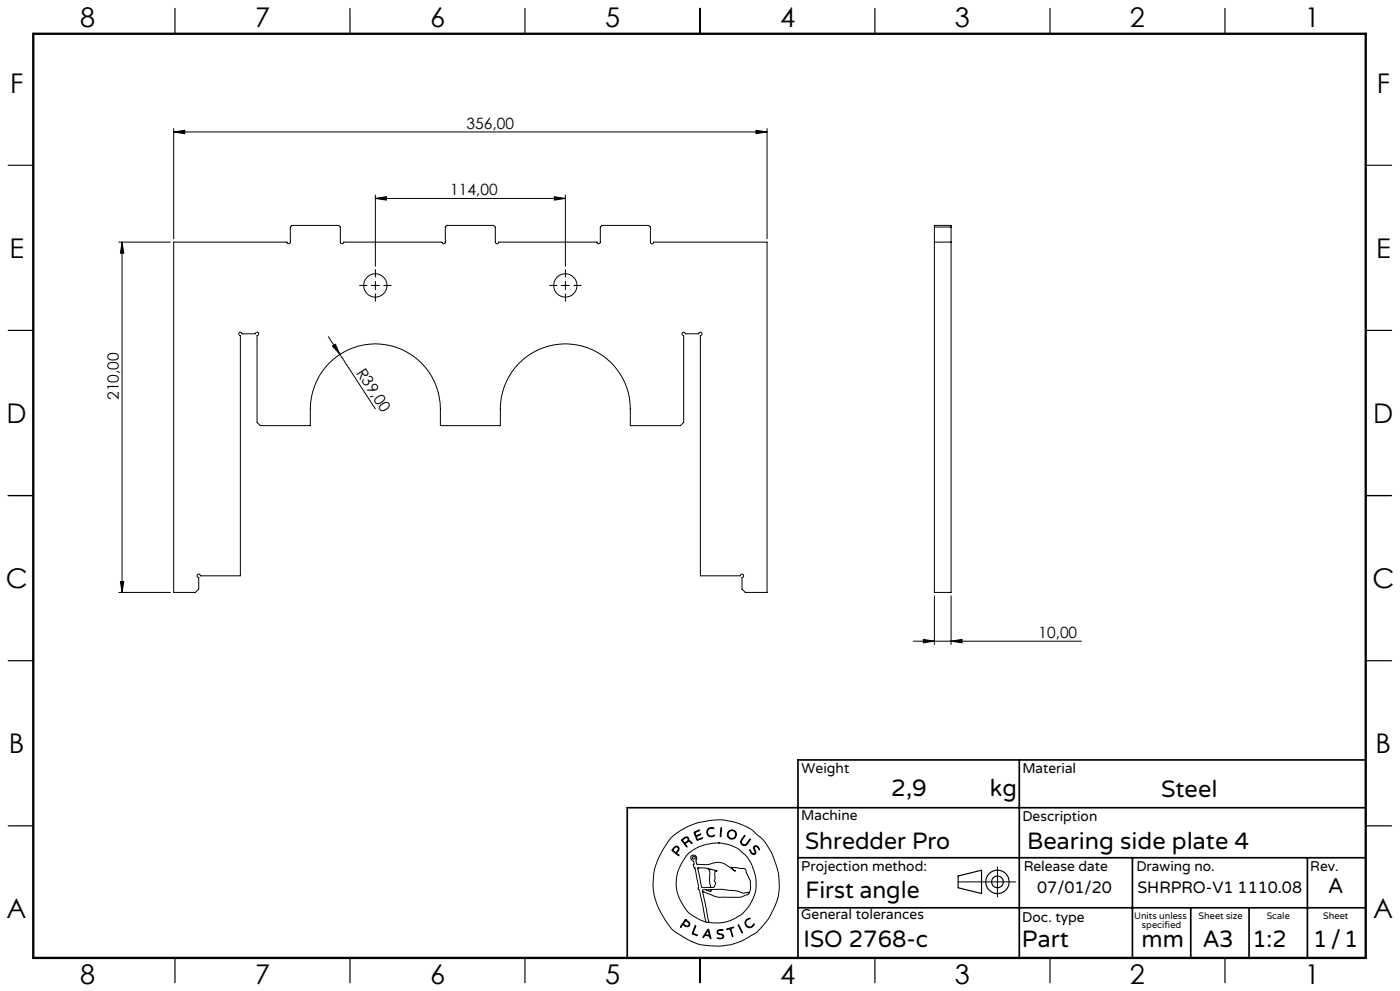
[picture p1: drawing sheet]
<svg xmlns="http://www.w3.org/2000/svg" width="420mm" height="297mm" viewBox="0 0 420 297" stroke-linecap="round" stroke-linejoin="round" font-family="sans-serif">
<g fill="none" stroke="#000" stroke-width=".3">
<path d="M52.1 39.5l3.3-.5v1.1zM52.1 38.6v33M52.1 39.5h178M226.8 39l3.3 .5-3.3 .6zM230.1 38.6v33M112.6 59.5l3.3-.6v1.1zM112.6 58.5v21.3M112.6 59.5h57M166.3 58.9l3.3 .6-3.3 .5zM169.6 58.5v21.3M35.6 72.6h15.5M36.6 72.6v104.9"/>
<path d="M36.6 72.6l.5 3.3h-1zM52.1 72.6h34a.49 .49 0 0 0 .5 .5 .49 .49 0 0 0 .5-.5v-4.6l.5-.4h14l.5 .4v4.6a.51 .51 0 0 0 .5 .5 .51 .51 0 0 0 .5-.5h29.5a.49 .49 0 0 0 .5 .5 .49 .49 0 0 0 .5-.5v-4.6l.5-.4h14l.5 .4v4.6a.51 .51 0 0 0 .5 .5 .51 .51 0 0 0 .5-.5h29.5a.49 .49 0 0 0 .5 .5 .49 .49 0 0 0 .5-.5v-4.6l.5-.4h14l.5 .4v4.6a.49 .49 0 0 0 .5 .5 .49 .49 0 0 0 .5-.5h34v104.9h-6.5l-1-.9v-3.5a.5 .5 0 0 0 .5-.5 .5 .5 0 0 0-.5-.5 .5 .5 0 0 0-.5 .5h-12v-72a.5 .5 0 0 0 .5-.5 .5 .5 0 0 0-.5-.5 .5 .5 0 0 0-.5 .4h-4a.51 .51 0 0 0-.5-.4 .51 .51 0 0 0-.5 .5 .51 .51 0 0 0 .5 .5v26l-1 1h-15a28.7 28.7 0 0 0-1.2-11.7 19.5 19.5 0 0 0-21.7-12.5 19.5 19.5 0 0 0-16.1 19.2v5h-18a25.4 25.4 0 0 0-1.8-13.3 19.5 19.5 0 0 0-21.9-10.8 19.5 19.5 0 0 0-15.3 19.1v5h-15l-1-1v-26a.52 .52 0 0 0 .5-.5 .52 .52 0 0 0-.5-.6 .52 .52 0 0 0-.5 .5h-4a.51 .51 0 0 0-.5-.4 .51 .51 0 0 0-.5 .5 .51 .51 0 0 0 .5 .5v72h-12a.5 .5 0 0 0-.5-.5 .5 .5 0 0 0-.5 .5 .5 .5 0 0 0 .5 .5v3.5l-1 .9h-6.5zM280.3 67.6h5v109.9h-5zM280.3 72.6h5M280.3 68h5M111.4 85.5h2.4M112.6 84.3v2.5M168.3 85.5h2.6M169.6 84.3v2.5M98.5 100.9l3.5 5.3M99.7 103.7l.9-.5 1.4 3zM102 106.2l10.6 16.4"/>
<path d="M35.6 177.5h15.5M36.1 174.3h1l-.5 3.2zM280.3 178.6v14.5M285.3 178.6v14.5M274 192.2h50.4M277 191.6l3.3 .6-3.3 .4zM285.3 192.2l3.3-.6v1zM201.3 251.1l2.8-2.2 4.5-2.1 4.8-1 3.2-.1 3.7 .7 3.3 1.2 2 1.1 2.8 2.4 1.5 1.8 1.8 3.2 1.8 5.3 .3 3.5-.2 3-.8 2.8-1.7 3.7-1.8 2.5a16.5 16.5 0 0 1-6.7 5l-3.3 1.2-2.9 .4h-3.4l-2.9-.4-3.7-1.5-3.8-2.3-1.1-.9-1.2-1.6-2.3-3.7-1.2-2.8-.6-2.2-.3-3.1 .3-3.5 .9-3.2 2-4zM202 254.1l.7-.5 .6 .1 .4 .6-.1 .6a.64 .64 0 0 0-.3 1.1l.4 .5-1.7-1.2a.52 .52 0 0 1-.4-.5 .52 .52 0 0 1 .4-.6zM202.4 254l.4-.2 .5 .1 .2 .5-.2 .4a.73 .73 0 0 1-.7 .6 .73 .73 0 0 1-.7-.7zM204.5 251.6l1.1-.7h.6l.4 .3 .1 .8 .6 .2 .3 .5-.8-.5-.6 .2a.61 .61 0 0 0-.6 .5 .61 .61 0 0 0 .5 .7l-.1 .3-1.5-2zM204.8 251.7l.8-.6h.6l.2 .6-.5 .6a.52 .52 0 0 1-.6 .3 .52 .52 0 0 1-.4-.5z"/>
<path d="M208.2 249.4l1.7-.6-1 .5a.57 .57 0 0 0-.2 .9 .57 .57 0 0 0 .9 0l.6-.2-.8 .5a.46 .46 0 0 0-.5 .4 .46 .46 0 0 0 .3 .5l.1 .2 1.5-.5-1.7 .7zM212.3 248.5l.8-.5 1 .2 .1 .2-.9-.2-.7 .3-.3 .5v.7l.1 .4 .6 .4 1.3-.2a.53 .53 0 0 1-.3 .5 .53 .53 0 0 1-.5 0l-.9-.2-.4-.4-.2-1zM215.5 252.6l2.7 .4 3 1.2 2.3 1.9 .9 1.2 1.3 2.2 1.1 3.8-.1 3.5-.8 2.5a11.7 11.7 0 0 1-8.9 7.2l-2.6 .1-1.7-.2M215.5 252.6l-4.1 .6-3.4 1.5-2.1 1.8-2.1 3.5-.5 1.4-.4 2 .1 3 .9 2.9 2 3.4a9.1 9.1 0 0 0 4 2.9l1.9 .8M215.5 252.6h.1M216.3 248.1h.2v.6l-.2 1.9-.2 .2zM223.3 250.5l.1-.1 .1 .2-1.1 1.6 .2 .7 .7 .3a3.3 3.3 0 0 0 1.7-1.7v.2l-1 1.5-.4 .2-.7-.1-.6-.5-.1-.6zM224.9 254.7l.7 .9 .5 .3 .4-.3-.4-1.4 .2-.6h.9l.7 1-.1 .1-.9-1-.5 .1-.1 .4 .5 1.4-.6 .5-.9-.5zM299.2 259.8v9M205.6 275.6l-1.4 2-.1 .2h.2a.69 .69 0 0 1 .6-.6 .69 .69 0 0 1 .8 .4l.9 .1 .3-.9-1.3-1.2M205.6 275.6h.1M205.6 275.9l-.3 .5"/>
<path d="M205.7 275.9l1 .9-.1 .6-.6 .1a.7 .7 0 0 1-.9-.9l.2-.2M205.7 275.9h.1M208.5 277.5l.2-.1v.2l-.5 1.4a.56 .56 0 0 0-.2 .7 .56 .56 0 0 0 .7 .3l.5 .4-1.6-.6zM209.3 260.2l2.3-.1 3.1 .8 .4 .3a.35 .35 0 0 0-.5-.2 .35 .35 0 0 0-.1 .5v1.8l-.2 .7 .4 .8-.4 1-.5 .2h-2.6a.85 .85 0 0 1-.8-.2 .85 .85 0 0 1-.1-.9zM209.4 260.1h.1M210.8 267.2l1.9 9.2M210.8 267.2l3.7 1.5 1.3 .2h6.3l2.1-.8 .4-.3M211.8 276.4h.9M211.9 266.7h-1.1v.5M212.1 260.2a2.12 2.12 0 0 1 .8 2.7v1.9l.3 .9-.3 .2M212.3 278.6l.1-.1a4.3 4.3 0 0 1 .9 2.6v.2h-.2a.74 .74 0 0 0-.8-.8l-.2-.1a.82 .82 0 0 0-1.1 .6l-.1-.3zM212.3 278.9l.4 .9a.4 .4 0 0 1-.1 .6 .4 .4 0 0 1-.6-.2l-.4-.1z"/>
<path d="M212.4 278.9h.1M212.7 276.4h.1M213 260.6h.1M213.3 266.6l3.2-.1 4.2 .4 2.3 .8 1.1-.2a.3 .3 0 0 1 .4-.1 .3 .3 0 0 1 .1 .4M213.3 266.6v.6l-1.4-.5M213.3 266.6l-1.4 .1M215.3 278.9l.6-.3 1 .1v.2h-1.4l-.2 .6 .3 .2 1.4 .5 .1 .5-.2 .4-.6 .3-1.1-.2h1.1l.6-.5-.3-.5-1.4-.5-.1-.4zM218 278.4l2.1-.5-.8 .4 .5 2.4-.8-2.3-.8 .2zM221.5 277.2l1.2 2.2v.2zM221.5 277.1h.1M224 275.6l.7-.4 .3 .1-.8 .4-.4 .6v.6l.5 .7 .9 .2 .9-.9a.41 .41 0 0 1 .1 .5 .41 .41 0 0 1-.4 .2l-1 .5-.9-.5-.4-1.1zM224.6 267.8l.5-1.4v-2.3l-1.7-3.8-3.9-.3 .3 .5 .8 .6h-.1l-3.1-2.2-1.7-.5-3.6 .7-3-.1-.3-.9 .3-.8-.3-.7-.6-.3-.7 .1-.3 .4v.4l1 1.1-.1 1.4 .4 .5 1.1 5.4-.2 .8 .4 .4 .3 1.1 1.7 8.5"/>
<path d="M287.4 264.3h17.3"/>
<circle cx="112.6" cy="85.6" r="3.5"/>
<circle cx="169.6" cy="85.6" r="3.5"/>
<circle cx="208.1" cy="257.1" r=".44"/>
<circle cx="219.5" cy="250.1" r="1.17"/>
<circle cx="219.6" cy="250.1" r="1.38"/>
</g>
<g fill="none" stroke="#000" stroke-width=".35">
<path d="M52.5 2.5v7.5M105 2.5v7.5M157.5 2.5v7.5M210 2.5v7.5M262.5 2.5v7.5M315 2.5v7.5M367.5 2.5v7.5M2.5 49.5h7.5M410 49.5h7.5M2.5 99h7.5M410 99h7.5M2.5 148.5h7.5"/>
<path d="M410 148.5h7.5M2.5 198h7.5M410 198h7.5M2.5 247.5h7.5M410 247.5h7.5M287.4 262.5l7.1-1.7v7l-7.1-1.7zM52.5 287v7.5M105 287v7.5M157.5 287v7.5M210 287v7.5M262.5 287v7.5M315 287v7.5"/>
<path d="M367.5 287v7.5"/>
<circle cx="299.2" cy="264.3" r="3.5"/>
<circle cx="299.2" cy="264.3" r="1.75"/>
</g>
<path d="M110.1 85.5h-2.2M112.6 83v-2.2M112.6 88v2.3M115.1 85.5h2.3M167.1 85.5h-2.2M169.6 83v-2.2M169.6 88v2.3M172.1 85.5h2.3" fill="none" stroke="#000" stroke-width=".3" stroke-dasharray="15.2 1.3 1.3 1.3"/>
<path d="M305.8 227.7v59.2M409.7 227.7h-170.3v59.2M239.4 257.1h170.3M339.7 257.1v29.9M392.2 257.1v29.8M409.7 242.1h-221.5v45M239.4 272.1h170.3M357.2 272.1v14.8M374.7 272.1v14.8" fill="none" stroke="#000" stroke-width=".5"/>
<path d="M10 10.1h399.7v277h-399.7z" fill="none" stroke="#000" stroke-width=".7"/>
<g fill="#000">
<path d="M99.7 103.7l.9-.5 1.4 3z"/>
<path d="M52.1 39.5l3.3-.5v1.1zM226.8 39l3.3 .5-3.3 .6zM112.6 59.5l3.3-.6v1.1zM166.3 58.9l3.3 .6-3.3 .5z"/>
<path d="M36.6 72.6l.5 3.3h-1zM36.1 174.3h1l-.5 3.2z"/>
<path d="M285.3 192.2l3.3-.6v1zM277 191.6l3.3 .6-3.3 .4z"/>
</g>
<g font-size="8.1">
<text x="24" y="8">8</text>
<text x="76.5" y="8">7</text>
<text x="129" y="8">6</text>
<text x="181.5" y="8">5</text>
<text x="234" y="8">4</text>
<text x="286.5" y="8">3</text>
<text x="339" y="8">2</text>
<text x="391.5" y="8">1</text>
<text x="3" y="27.7">F</text>
<text x="413" y="27.7">F</text>
<text x="2.8" y="77.2">E</text>
<text x="412.8" y="77.2">E</text>
<text x="2" y="126.7">D</text>
<text x="412" y="126.7">D</text>
<text x="1.7" y="176.2">C</text>
<text x="411.7" y="176.2">C</text>
<text x="2.7" y="225.7">B</text>
<text x="412.7" y="225.7">B</text>
<text x="2" y="275.2">A</text>
<text x="412" y="275.2">A</text>
<text x="24" y="295">8</text>
<text x="76.5" y="295">7</text>
<text x="129" y="295">6</text>
<text x="181.5" y="295">5</text>
<text x="234" y="295">4</text>
<text x="286.5" y="295">3</text>
<text x="339" y="295">2</text>
<text x="391.5" y="295">1</text>
</g>
<g font-size="7.1">
<text x="267.4" y="238.5">2,9</text>
<text x="297" y="238.5">kg</text>
<text x="348.3" y="239">Steel</text>
<text x="241.5" y="254.4">Shredder Pro</text>
<text x="308.1" y="254.4">Bearing side plate 4</text>
<text x="241.6" y="269.2">First angle</text>
<text x="241.1" y="283.7">ISO 2768-c</text>
<text x="306.6" y="283.9">Part</text>
<text x="342.5" y="283.9">mm</text>
<text x="360.9" y="283.8">A3</text>
<text x="375.7" y="283.9">1:2</text>
<text x="393.9" y="283.9">1/1</text>
</g>
<text font-size="6.3" x="398.5" y="267.7">A</text>
<g font-size="4.9">
<text x="311.2" y="267.6">07/01/20</text>
<text x="341.2" y="267.6">SHRPRO-V1 1110.08</text>
</g>
<g font-size="4.7">
<text x="140" y="38.5">356,00</text>
<text x="135.1" y="58.4">114,00</text>
<text x="106.7" y="111.7" transform="rotate(57 106.7 111.7)">R39,00</text>
<text x="35.6" y="119.8" transform="rotate(-90 35.6 119.8)">210,00</text>
<text x="311.5" y="191.1">10,00</text>
</g>
<g font-size="4.2">
<text x="240.5" y="231.7">Weight</text>
<text x="306.7" y="231.7">Material</text>
<text x="240.4" y="245.9">Machine</text>
<text x="306.7" y="246.1">Description</text>
<text x="240.4" y="261.1">Projection method:</text>
<text x="307.1" y="261">Release date</text>
<text x="340.9" y="261">Drawing no.</text>
<text x="393.1" y="261">Rev.</text>
<text x="240.4" y="275.6">General tolerances</text>
<text x="306.7" y="276.2">Doc. type</text>
</g>
<g font-size="2.8">
<text x="340.2" y="275.3">Units unless</text>
<text x="359.6" y="275.3">Sheet size</text>
<text x="380" y="275.3">Scale</text>
<text x="396.9" y="275.3">Sheet</text>
<text x="342.6" y="278.2">specified</text>
</g>
</svg>
